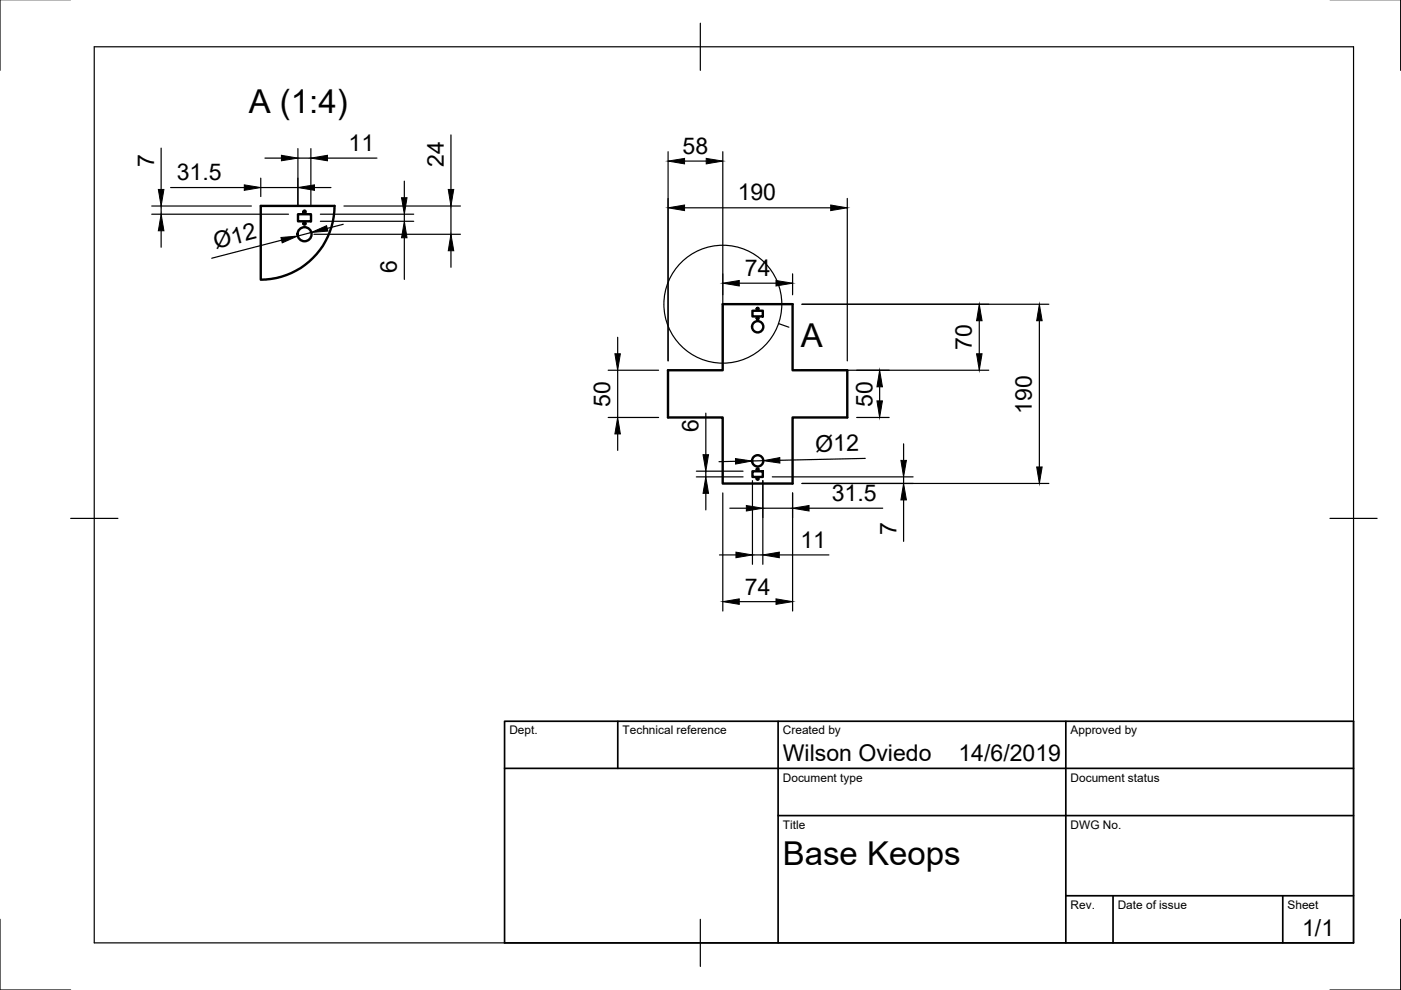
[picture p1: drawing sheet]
<svg xmlns="http://www.w3.org/2000/svg" width="297mm" height="210mm" viewBox="0 0 297 210" stroke-linecap="round" stroke-linejoin="round" font-family="sans-serif">
<!-- layer: Visible -->
<g fill="none" stroke="#000" stroke-width=".51">
<path d="M55.3 43.7h15.6a15.7 15.7 0 0 1-15.6 15.6zM63.2 45.4h2.7v1.5h-2.7zM153.2 64.5h14.8v14h11.6v10h-11.6v14h-14.8v-14h-11.6v-10h11.6zM159.5 65.9h2.2v1.2h-2.2zM159.5 99.9h2.2v1.2h-2.2z"/>
<circle cx="64.6" cy="47.4" r=".24"/>
<circle cx="64.6" cy="44.9" r=".24"/>
<circle cx="64.6" cy="49.7" r="1.49"/>
<circle cx="160.6" cy="67.5" r=".2"/>
<circle cx="160.6" cy="65.5" r=".2"/>
<circle cx="160.6" cy="69.3" r="1.2"/>
<circle cx="160.6" cy="99.5" r=".2"/>
<circle cx="160.6" cy="97.7" r="1.2"/>
<circle cx="160.6" cy="101.5" r=".2"/>
</g>
<!-- layer: Border -->
<path d="M0 -.1v15M297 -.1v15M20 9.9h267v190h-267zM148.5 4.9v10M15 109.9h10M282 109.9h10M0 194.9v15h15M148.5 194.9v10M297 194.9v15h-15" fill="none" stroke="#000" stroke-width=".25"/>
<!-- layer: TitleBlock -->
<path d="M107 152.9h180v47h-180zM131 152.9v10M165 152.9v47M226 152.9v47M107 162.9h180M165 172.9h122M226 189.9h61M236 189.9v10M272 189.9v10" fill="none" stroke="#000" stroke-width=".36"/>
<!-- layer: Dimensions -->
<g fill="none" stroke="#000" stroke-width=".25">
<path d="M34.2 31.4v8.8M36.2 39.8h15.6M55.3 37.8v3.9M55.3 39.8h7.9M56.2 33.5h3.5M63.2 31.5v11.9M63.2 33.5h2.7M65.9 31.5v11.9M66.7 39.8h3.5M69.4 33.5h10.5M85.7 38.4v3.5M95.6 28.6v11.6"/>
<path d="M141.6 32.2v44.3M145.1 34.2h4.6M153.2 32.2v44.3M32.2 45.4h29M32.2 43.7h21.1M34.2 43.7v1.7M34.2 48.9v3.5M59.7 50.9l-14.8 3.9M66 49.3l-2.9 .8M66.5 49.7h31.1M67.9 45.4h19.8M67.9 46.9h19.8"/>
<path d="M72.8 47.6l-3.4 .8M72.9 43.7h24.7M85.7 45.4v1.5M85.7 50.4v8.8M95.6 43.7v6M95.6 53.2v3.5M145.1 44.1h31M168 58.1v4.4M179.6 42.1v34.4M128.9 78.5h10.7M131 71.5v3.5M131 78.5v10"/>
<path d="M156.7 60h7.8M170 78.5h39.6M170 64.5h52.4M207.6 68v7M220.4 68v31M128.9 88.5h10.7M131 92v3.5M147.6 99.9h9.9M149.6 87.6v8.8M149.6 99.9v1.2M155.9 97.8l-3.5 .1M161.8 97.7h-2.4"/>
<path d="M181.6 88.5h6.9M183.5 97.2l-18.2 .4M186.5 82v3M191.6 94.1v3.5M147.6 101.1h9.9M149.6 104.6v3.5M152.5 117.7h3.5M153.2 104.5v25.1M154.7 107.8h3.5M159.5 101.9v17.7M159.5 117.7h2.2M161.7 101.9v17.7"/>
<path d="M161.7 107.8h6.3M163.7 101.1h29.9M165.2 117.7h10.5M168 104.5v25.1M170 102.5h52.4M171.5 107.8h15.7M191.6 101.1v1.4M191.6 106v8.8M156.7 127.6h7.8"/>
</g>
<g fill="#000" stroke="#000" stroke-width=".21">
<path d="M51.8 39.2l3.5 .6-3.5 .6zM59.7 32.9l3.5 .6-3.5 .6zM63.2 39.8l3.5-.6v1.2zM65.9 33.5l3.5-.6v1.2zM141.6 34.2l3.5-.6v1.1zM149.7 33.6l3.5 .6-3.5 .5zM34.2 45.4l.6 3.5h-1.2zM33.6 40.2h1.2l-.6 3.5zM59.6 50.3l3.5-.2-3.3 1.4zM66 49.3l3.2-1.4 .3 1.1zM85.1 41.9h1.2l-.6 3.5zM85.7 46.9l.6 3.5h-1.2z"/>
<path d="M95.6 49.7l.6 3.5h-1.2zM95 40.2h1.2l-.6 3.5zM141.6 44.1l3.5-.6v1.2zM153.2 60l3.5-.5v1.1zM164.5 59.5l3.5 .5-3.5 .6zM176.1 43.5l3.5 .6-3.5 .6zM130.4 75h1.1l-.5 3.5zM207.6 64.5l.6 3.5h-1.1zM207.1 75h1.1l-.6 3.5zM220.4 64.5l.6 3.5h-1.2zM131 88.5l.5 3.5h-1.1zM149.1 96.4h1.1l-.6 3.5z"/>
<path d="M155.9 97.2l3.5 .5-3.4 .7zM161.8 97.7l3.5-.7 .1 1.2zM185.9 85h1.2l-.6 3.5zM186.5 78.5l.6 3.5h-1.2zM191 97.6h1.2l-.6 3.5zM219.8 99h1.2l-.6 3.5zM149.6 101.1l.6 3.5h-1.1zM156 117.1l3.5 .6-3.5 .6zM158.2 107.2l3.5 .6-3.5 .5zM161.7 117.7l3.5-.6v1.2zM168 107.8l3.5-.6v1.1zM191.6 102.5l.6 3.5h-1.2z"/>
<path d="M153.2 127.6l3.5-.6v1.1zM164.5 127l3.5 .6-3.5 .5z"/>
</g>
<!-- layer: Annotations -->
<g fill="none" stroke="#000" stroke-width=".25">
<path d="M165 68.6l2.3 .8"/>
<circle cx="153.3" cy="64.5" r="12.5"/>
</g>
<g font-size="7">
<text x="52.7" y="24">A (1:4)</text>
<text x="169.8" y="73.5">A</text>
<text x="166" y="183.4">Base Keops</text>
</g>
<g font-size="4.9">
<text x="32.7" y="35.4" transform="rotate(-90 32.7 35.4)">7</text>
<text x="73.9" y="32">11</text>
<text x="94.1" y="35.3" transform="rotate(-90 94.1 35.3)">24</text>
<text x="144.7" y="32.6">58</text>
<text x="37.5" y="38.2">31.5</text>
<text x="156.4" y="42.5">190</text>
<text x="45.8" y="52.8" transform="rotate(-15 45.8 52.8)">Ø12</text>
<text x="84.2" y="57.9" transform="rotate(-90 84.2 57.9)">6</text>
<text x="157.9" y="58.5">74</text>
<text x="206.1" y="74.2" transform="rotate(-90 206.1 74.2)">70</text>
<text x="129.4" y="86.2" transform="rotate(-90 129.4 86.2)">50</text>
<text x="185" y="86.2" transform="rotate(-90 185 86.2)">50</text>
<text x="218.8" y="87.7" transform="rotate(-90 218.8 87.7)">190</text>
<text x="148.1" y="91.6" transform="rotate(-90 148.1 91.6)">6</text>
<text x="172.9" y="95.8" transform="rotate(-1 172.9 95.8)">Ø12</text>
<text x="176.3" y="106.2">31.5</text>
<text x="190.1" y="113.5" transform="rotate(-90 190.1 113.5)">7</text>
<text x="169.7" y="116.2">11</text>
<text x="157.9" y="126.1">74</text>
<text x="166" y="161.4">Wilson Oviedo</text>
<text x="203.2" y="161.4">14/6/2019</text>
<text x="276.1" y="198.6">1/1</text>
</g>
<g font-size="2.5">
<text x="108" y="155.7">Dept.</text>
<text x="132" y="155.7">Technical reference</text>
<text x="166" y="155.7">Created by</text>
<text x="227" y="155.7">Approved by</text>
<text x="166" y="165.7">Document type</text>
<text x="227" y="165.7">Document status</text>
<text x="166" y="175.7">Title</text>
<text x="227" y="175.7">DWG No.</text>
<text x="227" y="192.7">Rev.</text>
<text x="237" y="192.7">Date of issue</text>
<text x="273" y="192.7">Sheet</text>
</g>
</svg>
